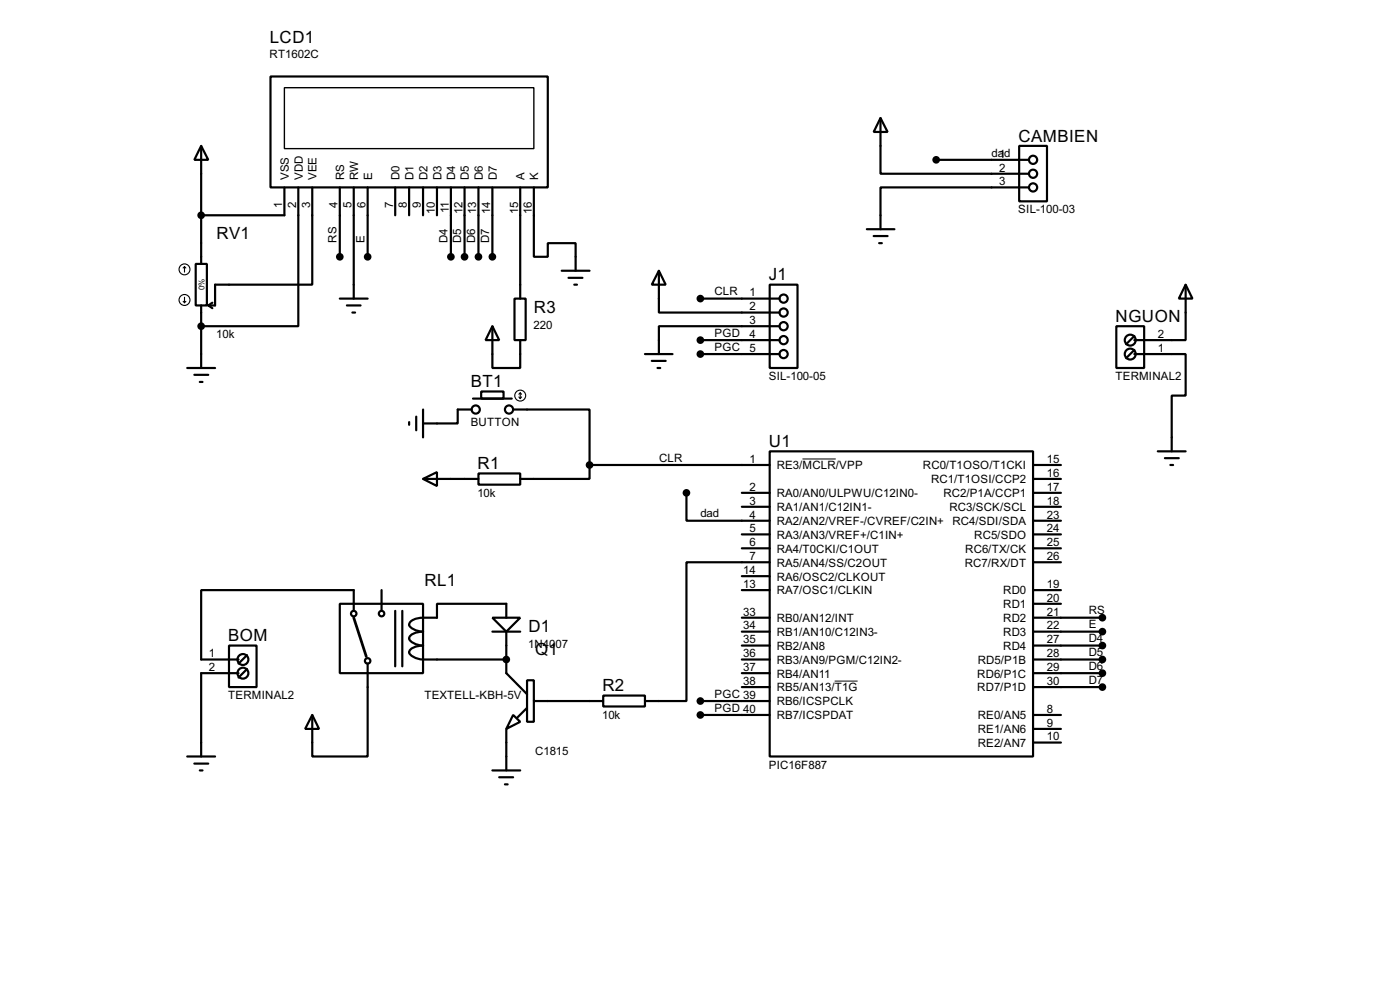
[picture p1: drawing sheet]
<svg xmlns="http://www.w3.org/2000/svg" width="256mm" height="180mm" viewBox="0 0 256 180" stroke-linecap="round" stroke-linejoin="round" font-family="sans-serif">
<g fill="none" stroke="#000" stroke-width=".4">
<path d="M49.6 14h50.8v20.3h-50.8zM36.9 26.7l1.3 2.6h-2.6zM36.9 26.7v21.6M52.1 34.3v5.1h-15.2M54.7 34.3v25.4h-17.8M57.2 34.3v17.8h-17.8v3.8h-1.2M62.3 34.3v12.7M64.8 34.3v20.4M67.4 34.3v12.7M72.4 34.3v5.1M75 34.3v5.1M77.5 34.3v5.1"/>
<path d="M80.1 34.3v5.1M82.6 34.3v12.7M85.1 34.3v12.7M87.7 34.3v12.7M90.2 34.3v12.7M95.3 34.3v20.4M97.8 34.3v12.7h2.6v-2.5h5.1v5.1M161.3 21.6l1.3 2.6h-2.5zM161.3 21.6v10.2h27.2M171.5 29.3h17M186.7 26.7h5.1v10.2h-5.1zM188.5 34.3h-27.2v7.7"/>
<path d="M35.9 48.3h2v7.6h-2zM36.9 55.9v11.5M38.2 55.9l.7 .5M38.9 55.4l-.7 .5M62.3 54.7h5.1M63.6 55.9h2.5M64.6 57.2h.5M90.2 59.7l1.3 2.6h-2.5zM90.2 59.7v7.7h5.1v-5.1M94.3 54.7h2v7.6h-2zM102.9 49.6h5.1M104.2 50.9h2.5"/>
<path d="M105.2 52.1h.5M120.7 49.6l1.3 2.5h-2.6zM120.7 49.6v7.6h22.1M128.3 54.7h14.5M141 52.1h5.1v15.3h-5.1zM142.8 59.7h-22.1v5.1M158.8 42h5.1M160.1 43.2h2.5M161.1 44.5h.5M204.5 59.7h5.1v7.7h-5.1zM217.2 52.1l1.3 2.6h-2.5zM217.2 52.1v10.2h-9.4"/>
<path d="M34.3 67.4h5.1M35.6 68.6h2.6M36.6 69.9h.5M75 77.3v.5M76.3 76.3v2.5M77.5 75v5.1M86.4 75h-2.5v2.5h-6.4M86.7 73h7.1M88.2 71.7h4.1v1.3h-4.1zM94 75h14v10.1M118.2 64.8h5M119.4 66.1h2.6"/>
<path d="M120.5 67.4h.5M128.3 64.8h14.5M128.3 62.3h14.5M207.8 64.8h9.4v7.6h-2.5v10.2M207.8 64.1l-1.5 1.5M207.8 61.5l-1.5 1.5M77.5 87.7l2.6-1.3v2.6zM77.5 87.7h10.2M87.7 86.7h7.6v2h-7.6zM108 85.1v2.6h-12.7M108 85.1h33M125.8 90.2v5.1h15.2"/>
<path d="M135.9 92.8h5.1M135.9 97.8h5.1M135.9 90.2h5.1M141 82.6h48.3v55.9h-48.3zM189.3 87.7h5.1M189.3 85.1h5.1M189.3 92.8h5.1M189.3 95.3h5.1M189.3 97.8h5.1M189.3 90.2h5.1M212.1 82.6h5.1M213.4 83.9h2.6"/>
<path d="M214.4 85.1h.5M42 118.2h5v7.6h-5zM45.3 119.9l-1.6 1.6M62.3 110.5h15.2v12.7h-15.2zM64.8 111.8v-3.8h-27.9v12.7h6.8M69.9 108v3.8M72.4 111.8v10.2M73.7 111.8v10.2M90.2 113.1h5.1l-2.5 2.5zM90.2 115.6h5.1M92.8 113.1v-2.6h-12.7v2.6a8.5 8.5 0 0 0-4.3 .3 .91 .91 0 0 0-.7 1.2 3.3 3.3 0 0 0 2.4 1 3.3 3.3 0 0 0-2.4 .9 .9 .9 0 0 0 .7 1.2l1.1 .4 .6 .1a3.3 3.3 0 0 0-2.4 .8 .89 .89 0 0 0 .7 1.2l1.1 .4 .6 .1h15.3M92.8 115.6v7.6l3.8 3.9"/>
<path d="M135.9 113.1h5.1M135.9 115.6h5.1M135.9 118.2h5.1M135.9 100.4h5.1M135.9 108h5.1M135.9 105.5h5.1M141 102.9h-15.2v25.4h-7.6M189.3 113.1h12.7M189.3 115.6h12.7M189.3 118.2h12.7M189.3 100.4h5.1M189.3 102.9h5.1"/>
<path d="M189.3 108h5.1M189.3 110.5h5.1M34.3 138.5h5.1M35.6 139.8h2.6M43.7 123.2h-6.8v15.3M45.3 122.5l-1.6 1.5M57.2 130.9l1.3 2.5h-2.6zM67.4 121.5v17h-10.2v-7.6M92.8 133.4v7.6M94 130.9l1.3 1.2-2.5 1.3zM96.6 124.5h1.2v7.6h-1.2zM96.6 129.6l-1.8 1.8"/>
<path d="M97.8 128.3h12.7M110.5 127.3h7.7v2h-7.7zM128.3 128.3h12.7M128.3 130.9h12.7M135.9 120.7h5.1M135.9 123.2h5.1M135.9 125.8h5.1M189.3 120.7h12.7M189.3 123.2h12.7M189.3 125.8h12.7M189.3 130.9h5.1M189.3 135.9h5.1"/>
<path d="M189.3 133.4h5.1M36.6 141h.5M90.2 141h5.1M91.5 142.3h2.5M92.5 143.6h.5"/>
<circle cx="189.2" cy="31.8" r=".75"/>
<circle cx="189.2" cy="29.3" r=".75"/>
<circle cx="189.2" cy="34.3" r=".75"/>
<circle cx="143.5" cy="57.2" r=".75"/>
<circle cx="143.5" cy="54.7" r=".75"/>
<circle cx="143.5" cy="59.7" r=".75"/>
<circle cx="87.1" cy="75" r=".75"/>
<circle cx="93.2" cy="75" r=".75"/>
<circle cx="143.5" cy="64.8" r=".75"/>
<circle cx="143.5" cy="62.3" r=".75"/>
<circle cx="207" cy="64.8" r="1"/>
<circle cx="207" cy="62.3" r="1"/>
<circle cx="64.8" cy="112.3" r=".5"/>
<circle cx="69.9" cy="112.3" r=".5"/>
<circle cx="44.5" cy="123.2" r="1"/>
<circle cx="44.5" cy="120.7" r="1"/>
<circle cx="67.3" cy="121" r=".5"/>
</g>
<g fill="#000">
<circle cx="36.9" cy="59.7" r=".2"/>
<circle cx="92.8" cy="120.7" r=".2"/>
</g>
<path d="M147 84h6.1M152.9 124.7h4.2" fill="none" stroke="#000" stroke-width=".18"/>
<g fill="#000" stroke="#000" stroke-width=".4">
<circle cx="36.8" cy="39.4" r=".5"/>
<circle cx="171.5" cy="29.3" r=".5"/>
<circle cx="36.8" cy="59.7" r=".5"/>
<circle cx="62.2" cy="47" r=".5"/>
<circle cx="67.3" cy="47" r=".5"/>
<circle cx="82.6" cy="47" r=".5"/>
<circle cx="85.1" cy="47" r=".5"/>
<circle cx="87.6" cy="47" r=".5"/>
<circle cx="90.2" cy="47" r=".5"/>
<circle cx="128.3" cy="54.7" r=".5"/>
<circle cx="128.3" cy="64.8" r=".5"/>
<circle cx="128.3" cy="62.3" r=".5"/>
<circle cx="108" cy="85.1" r=".5"/>
<circle cx="125.7" cy="90.2" r=".5"/>
<circle cx="201.9" cy="113.1" r=".5"/>
<circle cx="201.9" cy="118.2" r=".5"/>
<circle cx="201.9" cy="115.6" r=".5"/>
<circle cx="92.7" cy="120.7" r=".5"/>
<circle cx="128.3" cy="130.9" r=".5"/>
<circle cx="128.3" cy="128.3" r=".5"/>
<circle cx="201.9" cy="125.8" r=".5"/>
<circle cx="201.9" cy="123.2" r=".5"/>
<circle cx="201.9" cy="120.7" r=".5"/>
</g>
<path d="M52.1 16.1h45.7v11.1h-45.7z" fill="none" stroke="#000" stroke-width=".25"/>
<g fill="none" stroke="#000" stroke-width=".2">
<path d="M33.6 55.2l.2 .2M33.8 48.8l-.2 .3M33.8 48.8l.3 .3M33.8 48.8v1M33.8 54.4v1M34.1 55.2l-.3 .2M95.1 72.7l.2 .3M95.3 71.9v1.1M95.3 71.9l-.2 .3M95.3 71.9l.3 .3M95.6 72.7l-.3 .3"/>
<circle cx="33.8" cy="49.3" r="1"/>
<circle cx="33.8" cy="54.9" r="1"/>
<circle cx="95.3" cy="72.4" r="1"/>
</g>
<path d="M64.8 113.1l2.3 7.1" fill="none" stroke="#000" stroke-width=".5"/>
<g font-size="3.5">
<text x="49.4" y="7.8">LCD1</text>
<text x="186.6" y="25.9">CAMBIEN</text>
<text x="39.7" y="43.7">RV1</text>
<text x="140.9" y="51.3">J1</text>
<text x="97.8" y="57.4">R3</text>
<text x="204.4" y="58.9">NGUON</text>
<text x="86.3" y="70.9">BT1</text>
<text x="140.9" y="81.8">U1</text>
<text x="87.5" y="85.9">R1</text>
<text x="77.8" y="107.2">RL1</text>
<text x="41.8" y="117.4">BOM</text>
<text x="96.8" y="115.8">D1</text>
<text x="98.1" y="119.9">Q1</text>
<text x="110.4" y="126.5">R2</text>
</g>
<g font-size="2.4">
<text x="49.4" y="10.7">RT1602C</text>
<text x="181.7" y="28.6">da1d</text>
<text x="52.9" y="33" transform="rotate(-90 52.9 33)">VSS</text>
<text x="55.5" y="33" transform="rotate(-90 55.5 33)">VDD</text>
<text x="58" y="33" transform="rotate(-90 58 33)">VEE</text>
<text x="63.1" y="33" transform="rotate(-90 63.1 33)">RS</text>
<text x="65.6" y="33" transform="rotate(-90 65.6 33)">RW</text>
<text x="68.2" y="33" transform="rotate(-90 68.2 33)">E</text>
<text x="73.2" y="33" transform="rotate(-90 73.2 33)">D0</text>
<text x="75.8" y="33" transform="rotate(-90 75.8 33)">D1</text>
<text x="78.3" y="33" transform="rotate(-90 78.3 33)">D2</text>
<text x="80.9" y="33" transform="rotate(-90 80.9 33)">D3</text>
<text x="83.4" y="33" transform="rotate(-90 83.4 33)">D4</text>
<text x="85.9" y="33" transform="rotate(-90 85.9 33)">D5</text>
<text x="88.5" y="33" transform="rotate(-90 88.5 33)">D6</text>
<text x="91" y="33" transform="rotate(-90 91 33)">D7</text>
<text x="96.1" y="33" transform="rotate(-90 96.1 33)">A</text>
<text x="98.6" y="33" transform="rotate(-90 98.6 33)">K</text>
<text x="183.1" y="31.4">2</text>
<text x="183.1" y="33.9">3</text>
<text x="51.7" y="38" transform="rotate(-90 51.7 38)">1</text>
<text x="54.3" y="38" transform="rotate(-90 54.3 38)">2</text>
<text x="56.8" y="38" transform="rotate(-90 56.8 38)">3</text>
<text x="61.9" y="38" transform="rotate(-90 61.9 38)">4</text>
<text x="64.4" y="38" transform="rotate(-90 64.4 38)">5</text>
<text x="67" y="38" transform="rotate(-90 67 38)">6</text>
<text x="72" y="38" transform="rotate(-90 72 38)">7</text>
<text x="74.6" y="38" transform="rotate(-90 74.6 38)">8</text>
<text x="77.1" y="38" transform="rotate(-90 77.1 38)">9</text>
<text x="79.7" y="39.2" transform="rotate(-90 79.7 39.2)">10</text>
<text x="82.2" y="39" transform="rotate(-90 82.2 39)">11</text>
<text x="84.7" y="39.2" transform="rotate(-90 84.7 39.2)">12</text>
<text x="87.3" y="39.2" transform="rotate(-90 87.3 39.2)">13</text>
<text x="89.8" y="39.2" transform="rotate(-90 89.8 39.2)">14</text>
<text x="94.9" y="39.2" transform="rotate(-90 94.9 39.2)">15</text>
<text x="97.4" y="39.2" transform="rotate(-90 97.4 39.2)">16</text>
<text x="186.5" y="39.1">SIL-100-03</text>
<text x="61.7" y="44.5" transform="rotate(-90 61.7 44.5)">RS</text>
<text x="66.8" y="44.5" transform="rotate(-90 66.8 44.5)">E</text>
<text x="82" y="44.5" transform="rotate(-90 82 44.5)">D4</text>
<text x="84.5" y="44.5" transform="rotate(-90 84.5 44.5)">D5</text>
<text x="87.1" y="44.5" transform="rotate(-90 87.1 44.5)">D6</text>
<text x="89.6" y="44.5" transform="rotate(-90 89.6 44.5)">D7</text>
<text x="130.9" y="54">CLR</text>
<text x="137.3" y="54.3">1</text>
<text x="137.3" y="56.8">2</text>
<text x="137.3" y="59.3">3</text>
<text x="39.6" y="61.9">10k</text>
<text x="97.8" y="60.3">220</text>
<text x="130.9" y="64.2">PGC</text>
<text x="130.9" y="61.7">PGD</text>
<text x="137.3" y="61.9">4</text>
<text x="137.3" y="64.4">5</text>
<text x="212.1" y="64.4">1</text>
<text x="212.1" y="61.9">2</text>
<text x="140.8" y="69.5">SIL-100-05</text>
<text x="204.3" y="69.5">TERMINAL2</text>
<text x="86.2" y="78">BUTTON</text>
<text x="120.7" y="84.5">CLR</text>
<text x="137.3" y="84.7">1</text>
<text x="137.3" y="89.8">2</text>
<text x="142.3" y="85.9">RE3/MCLR/VPP</text>
<text x="169.1" y="85.9">RC0/T1OSO/T1CKI</text>
<text x="170.6" y="88.5">RC1/T1OSI/CCP2</text>
<text x="191.8" y="89.8">17</text>
<text x="191.8" y="87.3">16</text>
<text x="191.8" y="84.7">15</text>
<text x="87.5" y="90.9">10k</text>
<text x="128.3" y="94.7">dad</text>
<text x="137.3" y="92.4">3</text>
<text x="137.3" y="94.9">4</text>
<text x="142.3" y="93.6">RA1/AN1/C12IN1-</text>
<text x="142.3" y="91">RA0/AN0/ULPWU/C12IN0-</text>
<text x="172.8" y="91">RC2/P1A/CCP1</text>
<text x="173.9" y="93.6">RC3/SCK/SCL</text>
<text x="191.8" y="94.9">23</text>
<text x="191.8" y="92.4">18</text>
<text x="137.3" y="100">6</text>
<text x="137.3" y="97.4">5</text>
<text x="142.3" y="96.1">RA2/AN2/VREF-/CVREF/C2IN+ RC4/SDI/SDA</text>
<text x="142.3" y="101.2">RA4/T0CKI/C1OUT</text>
<text x="142.3" y="98.6">RA3/AN3/VREF+/C1IN+</text>
<text x="176.8" y="101.2">RC6/TX/CK</text>
<text x="178.5" y="98.6">RC5/SDO</text>
<text x="191.8" y="97.4">24</text>
<text x="191.8" y="100">25</text>
<text x="136.2" y="107.6">13</text>
<text x="136.2" y="105.1">14</text>
<text x="137.3" y="102.5">7</text>
<text x="142.3" y="103.7">RA5/AN4/SS/C2OUT</text>
<text x="142.3" y="106.3">RA6/OSC2/CLKOUT</text>
<text x="176.7" y="103.7">RC7/RX/DT</text>
<text x="191.8" y="107.6">19</text>
<text x="191.8" y="102.5">26</text>
<text x="136.2" y="112.7">33</text>
<text x="142.3" y="113.9">RB0/AN12/INT</text>
<text x="142.3" y="108.8">RA7/OSC1/CLKIN</text>
<text x="183.8" y="113.9">RD2</text>
<text x="183.8" y="111.3">RD1</text>
<text x="183.8" y="108.8">RD0</text>
<text x="191.8" y="112.7">21</text>
<text x="191.8" y="110.1">20</text>
<text x="199.4" y="112.5">RS</text>
<text x="96.8" y="118.7">1N4007</text>
<text x="136.2" y="115.2">34</text>
<text x="136.2" y="117.8">35</text>
<text x="142.3" y="116.4">RB1/AN10/C12IN3-</text>
<text x="142.3" y="119">RB2/AN8</text>
<text x="183.8" y="116.4">RD3</text>
<text x="183.8" y="119">RD4</text>
<text x="191.8" y="115.2">22</text>
<text x="191.8" y="117.8">27</text>
<text x="199.4" y="115">E</text>
<text x="199.4" y="117.6">D4</text>
<text x="38.3" y="120.3">1</text>
<text x="38.3" y="122.8">2</text>
<text x="136.2" y="125.4">38</text>
<text x="136.2" y="122.8">37</text>
<text x="136.2" y="120.3">36</text>
<text x="142.3" y="124">RB4/AN11</text>
<text x="142.3" y="121.5">RB3/AN9/PGM/C12IN2-</text>
<text x="179" y="124">RD6/P1C</text>
<text x="179.1" y="121.5">RD5/P1B</text>
<text x="191.8" y="120.3">28</text>
<text x="191.8" y="122.8">29</text>
<text x="191.8" y="125.4">30</text>
<text x="199.4" y="120.1">D5</text>
<text x="199.4" y="122.6">D6</text>
<text x="199.4" y="125.2">D7</text>
<text x="41.8" y="128">TERMINAL2</text>
<text x="77.7" y="128">TEXTELL-KBH-5V</text>
<text x="110.3" y="131.5">10k</text>
<text x="130.9" y="127.7">PGC 39</text>
<text x="130.9" y="130.3">PGD 40</text>
<text x="142.3" y="131.7">RB7/ICSPDAT</text>
<text x="142.3" y="129.1">RB6/ICSPCLK</text>
<text x="142.3" y="126.6">RB5/AN13/T1G</text>
<text x="179" y="126.6">RD7/P1D</text>
<text x="179.1" y="131.7">RE0/AN5</text>
<text x="191.8" y="130.5">8</text>
<text x="179.1" y="136.7">RE2/AN7</text>
<text x="179.1" y="134.2">RE1/AN6</text>
<text x="191.8" y="135.5">10</text>
<text x="191.8" y="133">9</text>
<text x="98" y="138.1">C1815</text>
<text x="140.8" y="140.7">PIC16F887</text>
</g>
<text font-size="1.7" x="37.5" y="53.2" transform="rotate(-90 37.5 53.2)">0%</text>
</svg>
